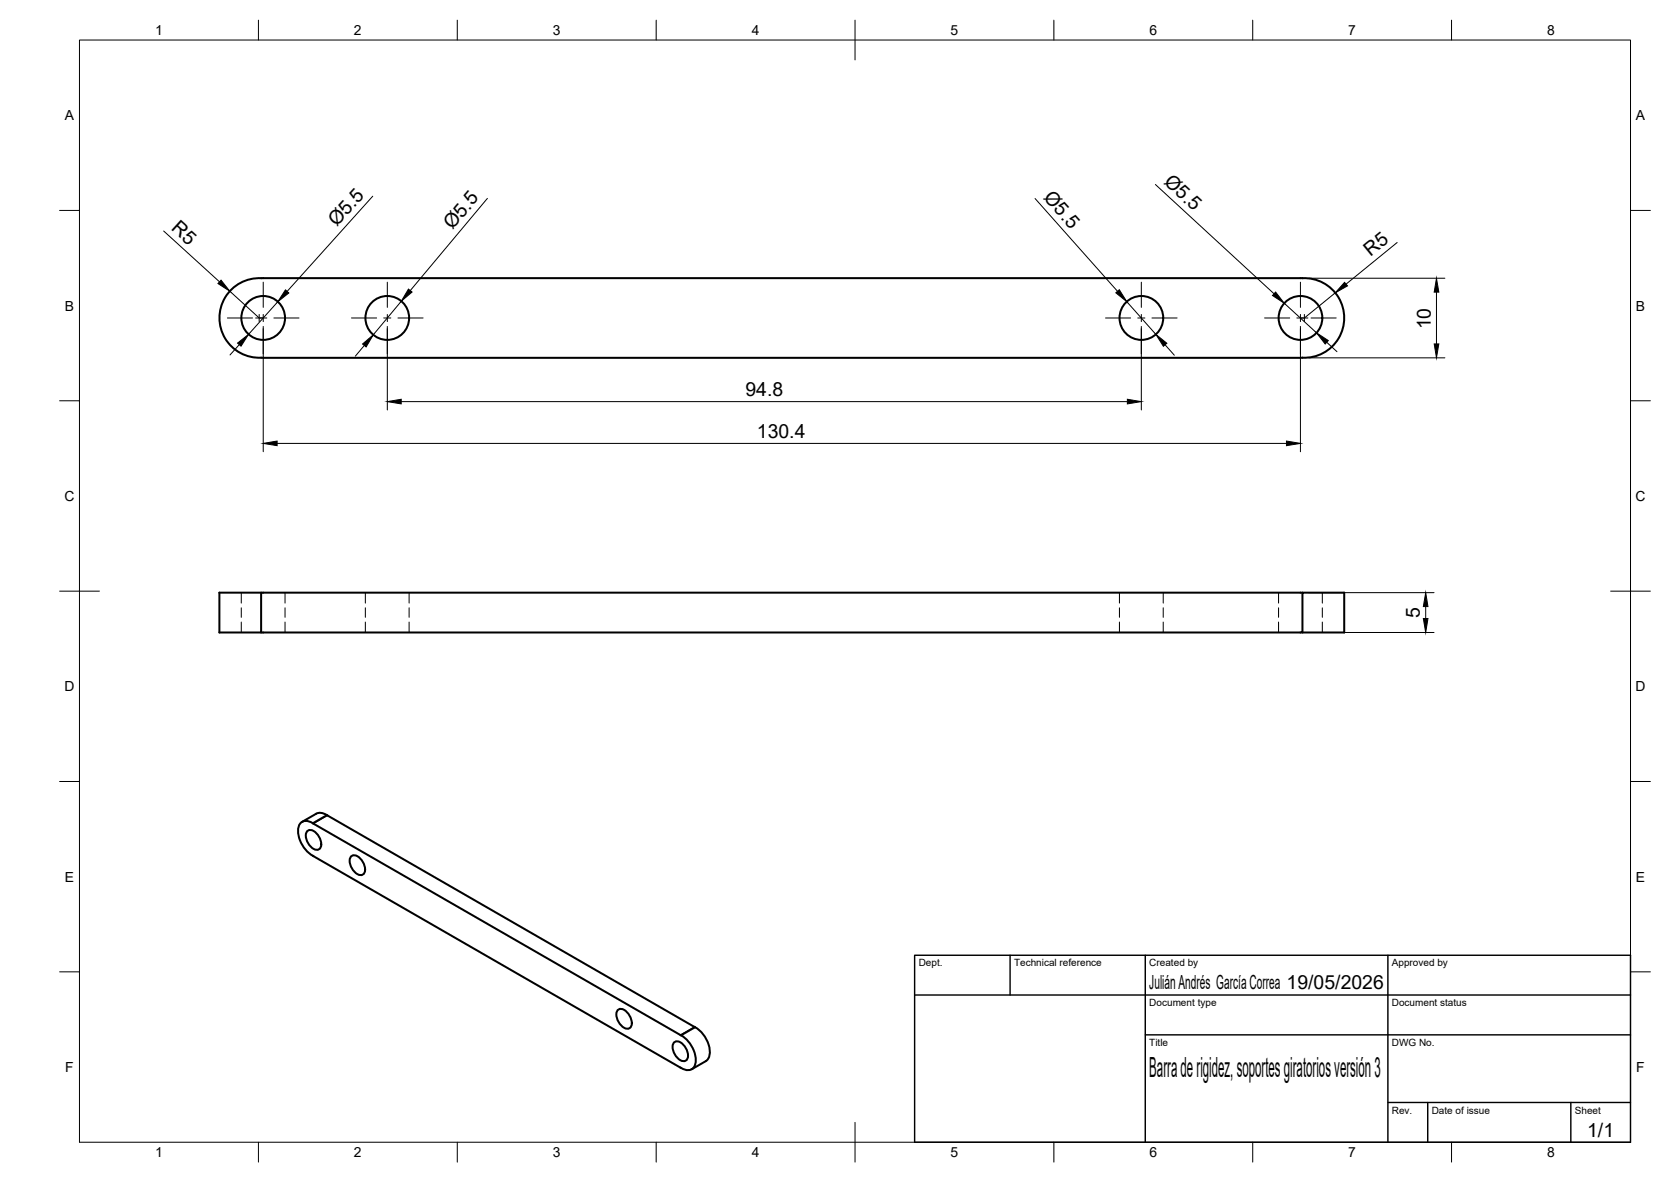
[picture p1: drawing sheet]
<svg xmlns="http://www.w3.org/2000/svg" width="420mm" height="297mm" viewBox="0 0 420 297" stroke-linecap="round" stroke-linejoin="round" font-family="sans-serif">
<!-- layer: Visible -->
<g fill="none" stroke="#000" stroke-width=".51">
<path d="M66.2 89.9h260.8M327 89.9a10 10 0 0 0 11-10 10 10 0 0 0-11-10h-260.8a10 10 0 0 0-11 10 10 10 0 0 0 11 10M65.7 148.9h-10.5v10h10.5v-10h261.8M65.7 158.9h261.8v-10h10.5v10h-10.5M77.2 209a1.66 1.66 0 0 1 2.5 .5l.7 1a2.32 2.32 0 0 1-.2 2.9 2.51 2.51 0 0 1-2.9-1.8 2.91 2.91 0 0 1-.1-2.6zM78.6 206.9a2.24 2.24 0 0 0-2.7-.3 2.24 2.24 0 0 0-1 2.5 7.8 7.8 0 0 0 3.9 6.1l92.3 53.1a2.25 2.25 0 0 0 2.4 .5 2.25 2.25 0 0 0 1.4-2.1 7.7 7.7 0 0 0-3.7-6.5M78.7 206.9l92.3 53.2M82.2 204.8l-1-.4-1.3-.1-3.9 2.2M82.2 204.9l-3.5 2M82.2 204.8l92.6 53.3M88.2 215.3a1.66 1.66 0 0 1 2.5 .6l.7 1a2.32 2.32 0 0 1-.2 2.9 2.51 2.51 0 0 1-2.9-1.8 2.91 2.91 0 0 1-.1-2.7zM155.2 253.9a1.66 1.66 0 0 1 2.6 .6l.6 1a2.32 2.32 0 0 1-.1 2.9 2.51 2.51 0 0 1-2.9-1.8 2.91 2.91 0 0 1-.2-2.7z"/>
<path d="M174.8 258.2l-3.6 2M174.8 258.1a7.4 7.4 0 0 1 3.6 7.3l-.6 1-.3 .3M169.4 262.1a1.66 1.66 0 0 1 2.5 .5l.7 1a2.32 2.32 0 0 1-.2 3 2.51 2.51 0 0 1-2.9-1.9 2.91 2.91 0 0 1-.1-2.6zM171.1 260.1l.1 .1M177.4 266.7l-3.5 2"/>
<circle cx="66.2" cy="79.9" r="5.5"/>
<circle cx="97.4" cy="79.9" r="5.5"/>
<circle cx="287" cy="79.9" r="5.5"/>
<circle cx="327" cy="79.9" r="5.5"/>
</g>
<!-- layer: Hidden -->
<g fill="none" stroke="#000" stroke-width=".25">
<path d="M60.7 148.9v2.7M60.7 152.7v2.4M60.7 156.3v2.6M71.7 148.9v2.7M71.7 152.7v2.4M71.7 156.3v2.6M91.9 148.9v2.7M91.9 152.7v2.4M91.9 156.3v2.6M102.9 148.9v2.7M102.9 152.7v2.4M102.9 156.3v2.6"/>
<path d="M281.5 148.9v2.7M281.5 152.7v2.4M281.5 156.3v2.6M292.5 148.9v2.7M292.5 152.7v2.4M292.5 156.3v2.6M321.5 148.9v2.7M321.5 152.7v2.4M321.5 156.3v2.6M332.5 148.9v2.7M332.5 152.7v2.4M332.5 156.3v2.6"/>
</g>
<!-- layer: Visible Narrow -->
<path d="M82.4 204.9l-3.6 2.1M174.6 258l-3.6 2.1" fill="none" stroke="#000" stroke-width=".25"/>
<!-- layer: BORDER -->
<g fill="none" stroke="#000" stroke-width=".25">
<path d="M20 10.1h390v276.9h-390zM65 5.1v5M115 5.1v5M165 5.1v5M215 5.1v10M265 5.1v5M315 5.1v5M365 5.1v5M15 52.9h5M410 52.9h5M15 100.7h5M410 100.7h5"/>
<path d="M15 148.6h10M405 148.6h10M15 196.4h5M410 196.4h5M15 244.2h5M410 244.2h5M65 287v5M115 287v5M165 287v5M215 282.1v9.9M265 287v5M315 287v5"/>
<path d="M365 287v5"/>
</g>
<!-- layer: TITLEBLOCK -->
<path d="M230 240.1h180v46.9h-180zM230 250h180M254 240.1v9.9M288 240.1v46.9M349 240.1v46.9M288 260.1h122M349 277.1h61M359 277.1v9.9M395 277.1v9.9" fill="none" stroke="#000" stroke-width=".36"/>
<!-- layer: Smart Centers -->
<g fill="none" stroke="#000" stroke-width=".25">
<path d="M57.2 79.9h6.3M64.3 79.9h2.8M65.2 79v1.8M66.2 70.9v6.3M66.2 79v1.8M68.9 79.9h6.3M88.4 79.9h6.3M96.5 79.9h1.8M97.4 70.9v6.3M97.4 79v1.8M100.1 79.9h6.3M278 79.9h6.3"/>
<path d="M286.1 79.9h1.8M287 70.9v6.3M287 79v1.8M289.6 79.9h6.4M318 79.9h6.3M326.1 79.9h2.8M327 70.9v6.3M327 79v1.8M328 79v1.8M329.6 79.9h6.4M66.2 82.6v6.3M97.4 82.6v6.3"/>
<path d="M287 82.6v6.3M327 82.6v6.3"/>
</g>
<!-- layer: FD_Dimensions -->
<g fill="none" stroke="#000" stroke-width=".25">
<path d="M41.1 58l14.1 12.8M93.7 49.3l-21.5 23.9M122.6 49.9l-19.4 23.1M260.3 49.9l20.7 23.3M290.5 46.4l29.9 27.4M57.8 73.2l7.4 6.7M69.8 75.8l-7.3 8.2M100.9 75.7l-7 8.4M283.3 75.8l7.3 8.2M322.9 76.2l8.1 7.4M329.1 69.9h34.2M335.7 73.6l-7.7 6.3"/>
<path d="M351.3 60.9l-12.8 10.5M361.2 73.4v13M60.2 86.6l-2.4 2.6M66.2 82v31.5M91.6 86.8l-2.3 2.7M97.4 82v21M287 82v21M292.9 86.6l2.4 2.7M327 82v31.5M329.1 89.9h34.2M333.6 86l2.6 2.4M69.7 111.4h253.8"/>
<path d="M100.9 100.9h182.6M329.1 158.9h31.5M329.1 148.9h31.5M358.5 152.4v3"/>
</g>
<g fill="#000" stroke="#000" stroke-width=".25">
<path d="M55.6 70.4l2.2 2.8-3-1.9zM71.8 72.8l.8 .8-2.8 2.2zM102.7 72.7l.9 .7-2.7 2.3zM280.6 73.6l.8-.8 1.9 3zM320.7 73.4l2.2 2.8-2.9-1.9zM338.1 71l.7 .8-3.1 1.8zM361.2 69.9l.6 3.5h-1.2zM59.7 86.2l2.8-2.2-1.9 3zM91.2 86.5l2.7-2.4-1.8 3.1zM290.6 84l2.8 2.3-.9 .7zM331 83.6l3 2-.8 .9zM360.6 86.4h1.2l-.6 3.5z"/>
<path d="M66.2 111.4l3.5-.6v1.2zM97.4 100.9l3.5-.6v1.2zM283.5 100.3l3.5 .6-3.5 .6zM323.5 110.8l3.5 .6-3.5 .6zM357.9 155.4h1.2l-.6 3.5zM358.5 148.9l.6 3.5h-1.2z"/>
</g>
<text font-size="7" x="289" y="270.6">Barra de rigidez, soportes giratorios versión 3</text>
<g font-size="4.9">
<text x="292.4" y="46" transform="rotate(43 292.4 46)">Ø5.5</text>
<text x="262.2" y="49.8" transform="rotate(48 262.2 49.8)">Ø5.5</text>
<text x="42.9" y="57.6" transform="rotate(42 42.9 57.6)">R5</text>
<text x="84.7" y="57.1" transform="rotate(-48 84.7 57.1)">Ø5.5</text>
<text x="113.8" y="57.9" transform="rotate(-50 113.8 57.9)">Ø5.5</text>
<text x="344.6" y="64.5" transform="rotate(-39 344.6 64.5)">R5</text>
<text x="359.7" y="82.8" transform="rotate(-90 359.7 82.8)">10</text>
<text x="187.4" y="99.5">94.8</text>
<text x="190.3" y="110">130.4</text>
<text x="357" y="155.3" transform="rotate(-90 357 155.3)">5</text>
<text x="289" y="248.5">Julián Andrés García Correa 19/05/2026</text>
<text x="399.1" y="285.7">1/1</text>
</g>
<g font-size="3.5">
<text x="39" y="8.8">1</text>
<text x="89" y="8.8">2</text>
<text x="139" y="8.8">3</text>
<text x="189" y="8.8">4</text>
<text x="239" y="8.8">5</text>
<text x="289" y="8.8">6</text>
<text x="339" y="8.8">7</text>
<text x="389" y="8.8">8</text>
<text x="16.3" y="30.2">A</text>
<text x="411.3" y="30.2">A</text>
<text x="16.3" y="78">B</text>
<text x="411.3" y="78">B</text>
<text x="16.2" y="125.9">C</text>
<text x="411.2" y="125.9">C</text>
<text x="16.2" y="173.7">D</text>
<text x="411.2" y="173.7">D</text>
<text x="16.3" y="221.6">E</text>
<text x="411.3" y="221.6">E</text>
<text x="16.4" y="269.4">F</text>
<text x="411.4" y="269.4">F</text>
<text x="39" y="290.8">1</text>
<text x="89" y="290.8">2</text>
<text x="139" y="290.8">3</text>
<text x="189" y="290.8">4</text>
<text x="239" y="290.8">5</text>
<text x="289" y="290.8">6</text>
<text x="339" y="290.8">7</text>
<text x="389" y="290.8">8</text>
</g>
<g font-size="2.5">
<text x="231" y="242.9">Dept.</text>
<text x="255" y="242.9">Technical reference</text>
<text x="289" y="242.9">Created by</text>
<text x="350" y="242.9">Approved by</text>
<text x="289" y="252.8">Document type</text>
<text x="350" y="252.8">Document status</text>
<text x="289" y="262.9">Title</text>
<text x="350" y="262.9">DWG No.</text>
<text x="350" y="279.9">Rev.</text>
<text x="360" y="279.9">Date of issue</text>
<text x="396" y="279.9">Sheet</text>
</g>
</svg>
